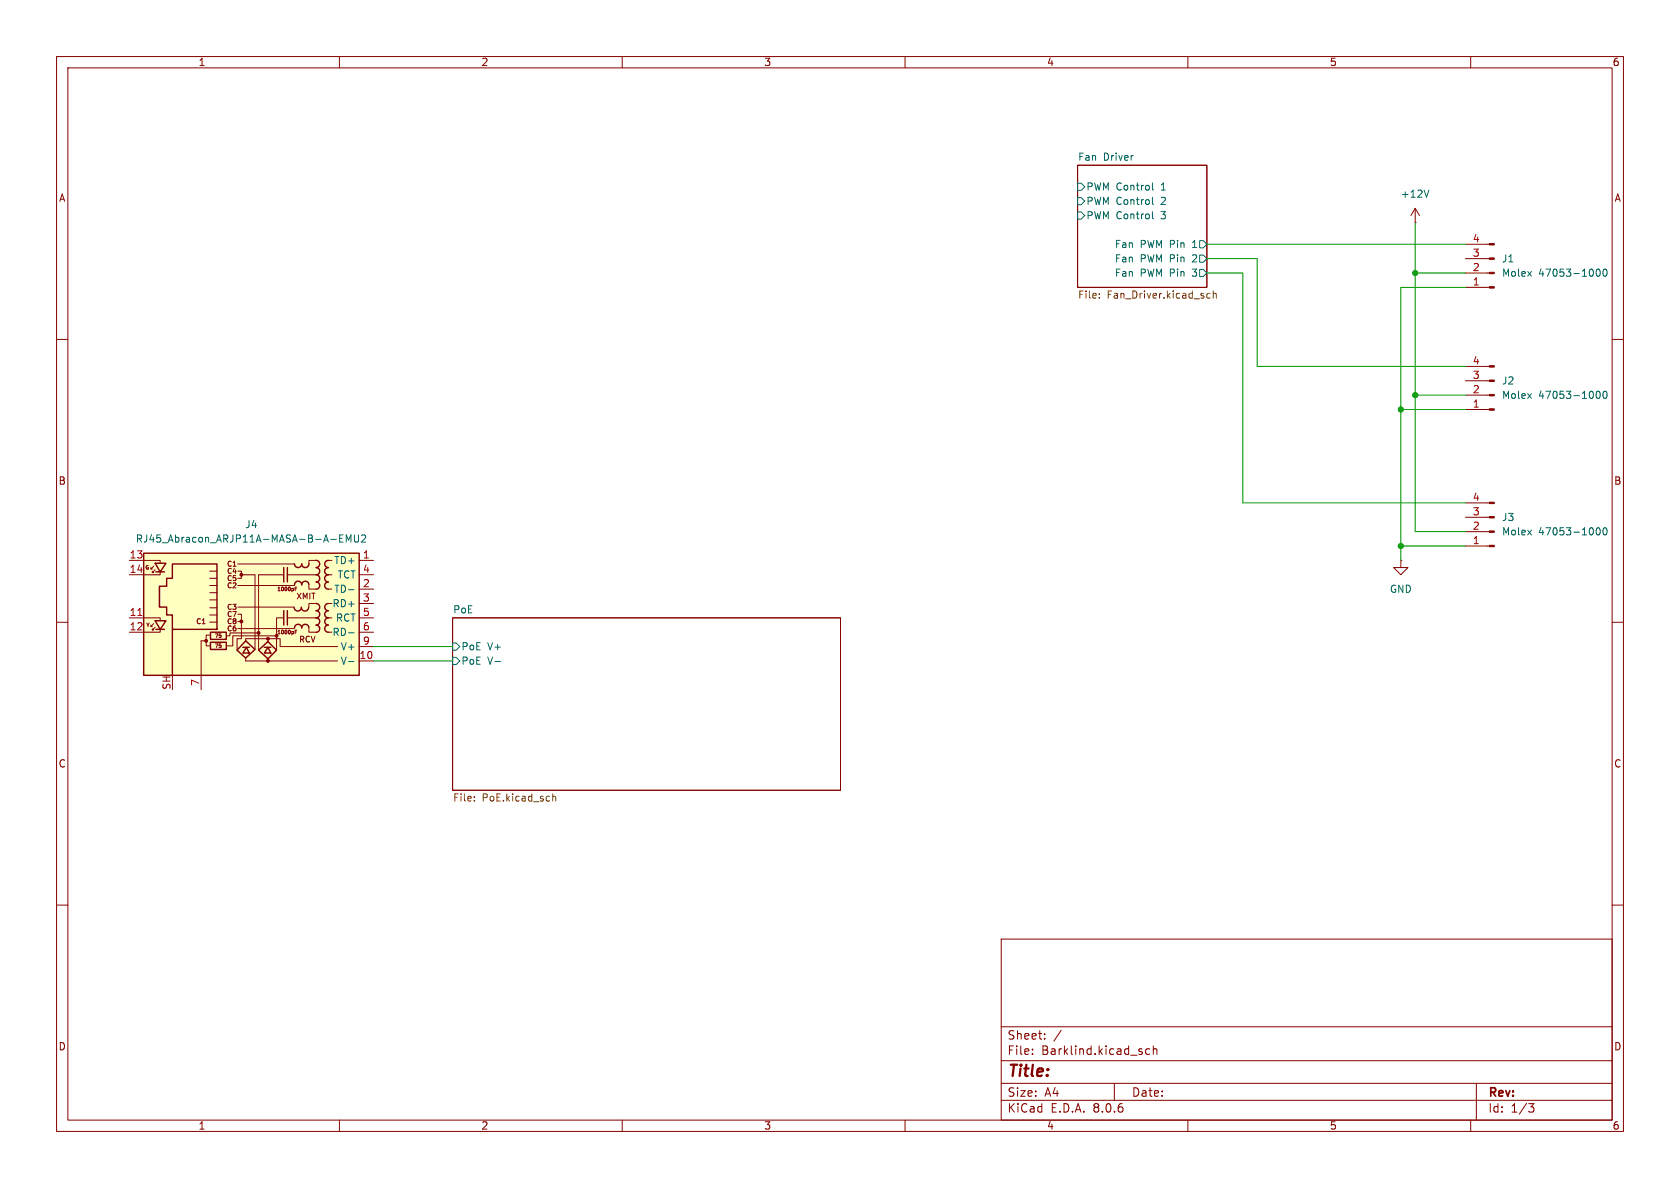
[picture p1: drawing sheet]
<svg xmlns="http://www.w3.org/2000/svg" width="297mm" height="210mm" viewBox="0 0 297 210" stroke-linecap="round" stroke-linejoin="round" font-family="sans-serif">
<g fill="none" stroke="#840000" stroke-width=".18">
<path d="M10 10h277v190h-277zM12 12h273v186h-273zM60 10v2M110 10v2M160 10v2M210 10v2M260 10v2M190.5 29.2h22.9v21.6h-22.9zM10 60h2M285 60h2M10 110h2M80 109.2h68.6v30.5h-68.6z"/>
<path d="M285 110h2M10 160h2M285 160h2M177 166h108v32h-108zM60 198v2M110 198v2M160 198v2M177 194.5h108M177 191.5h108M177 187.5h108M177 181.5h108M182.5 186.3v.1"/>
<path d="M182.5 185.5v.1M184.7 183.6v.1M184.7 182.8v.1M187.6 182.1l-1.3 2M197 191.5v3M203.2 185.5l-.4-.1-.3 .3v.4l.2 .2h.5M203.9 185.5l.2-.1 .4 .1v.9M203.9 184.9v1.5M210 198v2M260 198v2M261 191.5v6.5M270.2 195.1h1l-.5 .6 .4 .1 .1 .5-.3 .3h-.4"/>
</g>
<path d="M190.5 37.5h.6l.7 .6-.7 .6h-.6zM190.5 34.9h.6l.7 .7-.7 .6h-.6zM190.5 32.4h.6l.7 .6-.7 .7h-.6zM203.7 37.4v1.1l.2 .2M203.7 32.3v1.1l.2 .2M203.7 34.9v1.1l.2 .1M212.1 42.5h.6l.7 .7-.7 .6h-.6zM212.1 47.6h.6l.7 .7-.7 .6h-.6zM212.1 45.1h.6l.7 .6-.7 .7h-.6zM80 113.7h.6l.7 .6-.7 .6h-.6zM80 116.2h.6l.7 .6-.7 .7h-.6z" fill="none" stroke="#006464" stroke-width=".18"/>
<path d="M194.3 52.6v.1M194.3 51.9v.1M213.9 51.9h-.3l-.3 .2 .2 .5h.4M214.5 52l.2-.1h.3v.8M214.5 51.4v1.3M83.9 141.5v.1M83.9 140.8v.1M97.7 140.3v1.3M97.7 140.9l.2-.1h.3l.1 .8" fill="none" stroke="#725600" stroke-width=".18"/>
<path d="M25.4 97.8h38.1v21.6h-38.1z" fill="#ffffc2"/>
<g fill="#840000" stroke="#840000" stroke-width=".18">
<path d="M263.3 88.8h.9v.2h-.9z"/>
<path d="M263.3 91.3h.9v.3h-.9z"/>
<path d="M263.3 93.9h.9v.2h-.9z"/>
<path d="M263.3 96.4h.9v.2h-.9z"/>
<path d="M263.3 43.1h.9v.2h-.9z"/>
<path d="M263.3 45.6h.9v.2h-.9z"/>
<path d="M263.3 48.1h.9v.3h-.9z"/>
<path d="M263.3 50.7h.9v.2h-.9z"/>
<path d="M263.3 64.6h.9v.3h-.9z"/>
<path d="M263.3 67.2h.9v.2h-.9z"/>
<path d="M263.3 69.7h.9v.3h-.9z"/>
<path d="M263.3 72.3h.9v.2h-.9z"/>
<circle cx="48.9" cy="112.4" r=".25"/>
<circle cx="47.4" cy="116.8" r=".25"/>
<circle cx="47.4" cy="112.9" r=".25"/>
<circle cx="45.7" cy="111.9" r=".25"/>
<circle cx="42.7" cy="109.9" r=".25"/>
<circle cx="42.7" cy="101.6" r=".25"/>
<circle cx="36.4" cy="113.3" r=".25"/>
</g>
<g fill="none" stroke="#840000" stroke-width=".25">
<path d="M25.4 97.8h38.1v21.6h-38.1zM27.4 99.6h1.9l-1 1.5zM30.5 99.7h7.9v11.6h-7.9v-2.6h-1v-1.4h-1.3v-3.7h1.3v-1.4h1zM52.1 99.7a.64 .64 0 0 0 .6 .6 .64 .64 0 0 0 .6-.6 .64 .64 0 0 0 .7 .6 .64 .64 0 0 0 .6-.6M55.9 99.1a.64 .64 0 0 1 .6 .6 .64 .64 0 0 1-.6 .6 .64 .64 0 0 1 .6 .7 .64 .64 0 0 1-.6 .6 .64 .64 0 0 1 .6 .6 .64 .64 0 0 1-.6 .7 .64 .64 0 0 1 .6 .6 .64 .64 0 0 1-.6 .6M58 99.1a.63 .63 0 0 0-.6 .6 .63 .63 0 0 0 .6 .6 .64 .64 0 0 0-.6 .7 .64 .64 0 0 0 .6 .6 .64 .64 0 0 0-.6 .6 .64 .64 0 0 0 .6 .7 .64 .64 0 0 0-.6 .6 .64 .64 0 0 0 .6 .6M27.4 109.7h1.9l-1 1.6zM27.6 111.3h1.5M27.6 101.1h1.5M30.5 111.3v8.1M37.2 113.5h2.8v1.3h-2.8zM37.2 111.8h2.8v1.2h-2.8z"/>
<path d="M42.9 114.4h1.2M43.4 113.3l1.7 1.5-1.7 1.5-1.5-1.4zM43.6 114.4l.5 1h-1.2zM45.7 114.9l1.7-1.5 1.5 1.5-1.5 1.6zM46.7 114.4h1.2M47.4 114.4l.5 1h-1.2zM50.2 100.3v2.6M50.2 108v2.5M50.8 100.3v2.6M50.8 108v2.5M52 107.4a.64 .64 0 0 0 .6 .6 .64 .64 0 0 0 .7-.6 .64 .64 0 0 0 .6 .6 .64 .64 0 0 0 .6-.6M52.1 111a.64 .64 0 0 1 .6-.6 .64 .64 0 0 1 .6 .6 .64 .64 0 0 1 .7-.6 .64 .64 0 0 1 .6 .6"/>
<path d="M52.1 103.4a.64 .64 0 0 1 .6-.7 .64 .64 0 0 1 .6 .7 .64 .64 0 0 1 .7-.7 .64 .64 0 0 1 .6 .7M55.9 108a.64 .64 0 0 1 .6 .6 .64 .64 0 0 1-.6 .6 .64 .64 0 0 1 .6 .7 .64 .64 0 0 1-.6 .6 .64 .64 0 0 1 .6 .6 .64 .64 0 0 1-.6 .7M55.9 106.7a.64 .64 0 0 1 .6 .6 .64 .64 0 0 1-.6 .7M58 108a.64 .64 0 0 0-.6 .6 .64 .64 0 0 0 .6 .6 .64 .64 0 0 0-.6 .7 .64 .64 0 0 0 .6 .6 .63 .63 0 0 0-.6 .6 .63 .63 0 0 0 .6 .7M58 106.7a.63 .63 0 0 0-.6 .6 .63 .63 0 0 0 .6 .7"/>
</g>
<g fill="none" stroke="#840000" stroke-width=".18">
<path d="M250.2 39.4h.1M250.2 36.8l-.8 1.3M250.2 36.8v2.6M250.2 36.8l.8 1.3M259.1 43.2h4.2M259.1 45.7h4.2M259.1 48.3h4.2M259.1 50.8h4.2M259.1 64.8h4.2M259.1 67.3h4.2M259.1 69.9h4.2M259.1 72.4h4.2"/>
<path d="M22.9 99.1h5.4v.5M42 99.7h10.1M55.9 99.1h-1.3v.6M58 99.1h.7M63.5 99.1h2.5M247.6 99.1v1.2h1.3l-1.3 1.3-1.2-1.3h1.2M247.6 99.1h.1M259.1 88.9h4.2M259.1 91.4h4.2M259.1 94h4.2M259.1 96.5h4.2M22.9 109.2h5.4v.5"/>
<path d="M26.7 100.3v.3M26.7 110.5v.2M26.9 101v.2M26.9 111.1v.3M27.2 110.2l-.5 .5h.2M27.2 100.1l-.5 .5h.2M27.4 110.9l-.5 .5h.3M27.4 100.7l-.5 .5h.3M28.3 111.3v.5h-5.4M28.3 101.1v.5h-5.4M36.4 113.3h-.8v8.6M37.1 112.3h-.7v1.9h.7"/>
<path d="M37.1 103.5h1.3M37.1 108.7h1.3M37.1 107.4h1.3M37.1 106h1.3M37.1 104.8h1.3M37.1 110h1.3M37.1 102.2h1.3M37.1 101h1.3M42 108.6h.7v1.3h-.7M42 101h.7v1.2h-.7M42 111.1h10.1M42 103.5h10.1"/>
<path d="M42 107.3h9.9M42.7 101.6h2.4v13.2M42.7 109.7v3.2h-.8v2M43.4 113.3v-.4h6.1v1.4h10.2M43.4 116.3v.5h16.3M45.7 111.9h-5.1v.5h-.6M47.4 116.5v.2M47.6 112.9h-.2v.5M48.9 112.4h-7.8v1.8h-1.1M50.2 109.2h-1.3v5.7M50.2 101.6h-4.5v13.3M50.8 109.2h5.1"/>
<path d="M50.8 101.6h5.1M52.2 111.7h.2M52.2 104.1h.2M52.5 103.8h-.3v.6M52.5 111.4h-.3v.6M54.6 111.1v.7h1.3M54.6 103.5v.6h1.3M55.9 106.7h-1.3v.6M58 111.8h.7M58 109.2h.7M58 106.7h.7M58 104.1h.7"/>
<path d="M58 101.6h.7M63.5 111.8h2.5M63.5 109.2h2.5M63.5 106.7h2.5M63.5 104.1h2.5M63.5 101.6h2.5M63.5 116.8h2.5M63.5 114.3h2.5"/>
</g>
<g fill="none" stroke="#006464" stroke-width=".18">
<path d="M252.6 33.6l-.4 1.3M282.3 47.7l.2-.1a.68 .68 0 0 1 .4 .6 .68 .68 0 0 1-.4 .6l-.2-.1-.1-.3zM283.5 47.7l.2-.1a.68 .68 0 0 1 .4 .6 .68 .68 0 0 1-.4 .6l-.2-.1-.1-.3zM282.3 69.3l.2-.1a.68 .68 0 0 1 .4 .6 .68 .68 0 0 1-.4 .6l-.2-.1-.1-.4zM283.5 69.3l.2-.1a.68 .68 0 0 1 .4 .6 .68 .68 0 0 1-.4 .6l-.2-.1-.1-.4zM58.5 95.3h.9M60.1 95.2h.4M60.7 94.6h-.6v1.2h.6M61.2 95.8v-1.2l.4 .9 .4-.9v1.2M62.7 94.6v1l.2 .2h.4l.1-.2v-1M63.9 94.7l.5-.1 .2 .3-.7 .9h.7M282.3 93.4l.2-.1a.68 .68 0 0 1 .4 .6 .68 .68 0 0 1-.4 .7l-.2-.2-.1-.3z"/>
<path d="M283.5 93.4l.2-.1a.68 .68 0 0 1 .4 .6 .68 .68 0 0 1-.4 .7l-.2-.2-.1-.3zM61.6 116.9h1M61.6 104.2h1M61.6 111.9h1"/>
</g>
<path d="M24.4 108.8h.7" fill="none" stroke="#a90000" stroke-width=".18"/>
<path d="M250.2 39.4v54.6h8.9M213.4 48.3h6.3v40.6h39.4M213.4 45.7h8.8v19.1h36.9M213.4 43.2h45.7M250.2 48.3h8.9M259.1 50.8h-11.5v48.3M247.6 72.4h11.5M250.2 69.9h8.9M247.6 96.5h11.5M66 116.8h14M66 114.3h14" fill="none" stroke="#009600" stroke-width=".18"/>
<g fill="#009600" stroke="#009600" stroke-width=".18">
<circle cx="250.2" cy="69.9" r=".46"/>
<circle cx="247.6" cy="72.4" r=".46"/>
<circle cx="250.2" cy="48.3" r=".46"/>
<circle cx="247.6" cy="96.5" r=".46"/>
</g>
<text font-size="2.8" fill="#840000" x="178" y="190.9">Title:</text>
<g font-size="2.1" fill="#840000">
<text x="178" y="184">Sheet:</text>
<text x="178" y="186.7">File:</text>
<text x="184.1" y="186.7">Barklind.kicad_sch</text>
<text x="178" y="196.9">KiCad</text>
<text x="178" y="194.1">Size:</text>
<text x="184.7" y="194.1">A4</text>
<text x="185.7" y="196.9">E.D.A.</text>
<text x="193.3" y="196.9">8.0.6</text>
<text x="200" y="194.1">Date:</text>
<text x="263" y="194.3">Rev:</text>
<text x="263" y="196.9">Id:</text>
<text x="267.1" y="196.9">1/3</text>
</g>
<g font-size="1.8" fill="#840000">
<text x="35" y="11.9">1</text>
<text x="85" y="11.9">2</text>
<text x="135" y="11.9">3</text>
<text x="185" y="11.9">4</text>
<text x="235" y="11.9">5</text>
<text x="285" y="11.9">6</text>
<text x="10.3" y="35.9">A</text>
<text x="285.3" y="35.9">A</text>
<text x="10.3" y="85.9">B</text>
<text x="285.3" y="85.9">B</text>
<text x="10.3" y="135.9">C</text>
<text x="285.3" y="135.9">C</text>
<text x="10.3" y="185.9">D</text>
<text x="285.3" y="185.9">D</text>
<text x="35" y="199.9">1</text>
<text x="85" y="199.9">2</text>
<text x="135" y="199.9">3</text>
<text x="185" y="199.9">4</text>
<text x="235" y="199.9">5</text>
<text x="285" y="199.9">6</text>
</g>
<g font-size="1.8" fill="#006464">
<text x="190.5" y="28.5">Fan</text>
<text x="195.1" y="28.5">Driver</text>
<text x="192" y="33.9">PWM Control</text>
<text x="205.4" y="33.9">1</text>
<text x="247.5" y="35.2">+12V</text>
<text x="192" y="39">PWM Control</text>
<text x="192" y="36.4">PWM Control</text>
<text x="205.4" y="39">3</text>
<text x="205.4" y="36.4">2</text>
<text x="197" y="44">Fan</text>
<text x="197" y="46.6">Fan</text>
<text x="201.6" y="44">PWM Pin</text>
<text x="201.6" y="46.6">PWM Pin</text>
<text x="211.1" y="44">1</text>
<text x="211.1" y="46.6">2</text>
<text x="265.4" y="46.6">J1</text>
<text x="197" y="49.1">Fan</text>
<text x="201.6" y="49.1">PWM Pin</text>
<text x="211.1" y="49.1">3</text>
<text x="265.4" y="49.1">Molex</text>
<text x="272" y="49.1">47053-1000</text>
<text x="265.4" y="68.2">J2</text>
<text x="265.4" y="70.7">Molex</text>
<text x="272" y="70.7">47053-1000</text>
<text x="43.3" y="93.6">J4</text>
<text x="265.4" y="92.3">J3</text>
<text x="265.4" y="94.8">Molex</text>
<text x="272" y="94.8">47053-1000</text>
<text x="23.9" y="96.1">RJ45_Abracon_ARJP11A-MASA-B-A-EMU2</text>
<text x="59" y="99.9">TD+</text>
<text x="58.7" y="107.5">RD+</text>
<text x="59" y="105">TD-</text>
<text x="59.6" y="102.5">TCT</text>
<text x="245.6" y="105">GND</text>
<text x="58.7" y="112.6">RD-</text>
<text x="59.3" y="110.1">RCT</text>
<text x="80" y="108.5">PoE</text>
<text x="60.1" y="117.7">V-</text>
<text x="60.1" y="115.2">V+</text>
<text x="81.5" y="115.2">PoE</text>
<text x="81.5" y="117.7">PoE</text>
<text x="86.2" y="115.2">V+</text>
<text x="86.2" y="117.7">V-</text>
</g>
<g font-size="1.8" fill="#a90000">
<text x="260.3" y="45.5">3</text>
<text x="260.3" y="42.9">4</text>
<text x="260.3" y="50.5">1</text>
<text x="260.3" y="48">2</text>
<text x="260.3" y="64.5">4</text>
<text x="260.3" y="69.6">2</text>
<text x="260.3" y="67.1">3</text>
<text x="260.3" y="72.1">1</text>
<text x="260.3" y="88.6">4</text>
<text x="260.3" y="93.7">2</text>
<text x="260.3" y="91.2">3</text>
<text x="22.8" y="98.8">13</text>
<text x="22.8" y="101.3">14</text>
<text x="64.1" y="98.8">1</text>
<text x="64.1" y="101.3">4</text>
<text x="260.3" y="96.3">1</text>
<text x="64.1" y="103.9">2</text>
<text x="64.1" y="106.4">3</text>
<text x="22.8" y="109">11</text>
<text x="22.8" y="111.5">12</text>
<text x="64.1" y="109">5</text>
<text x="64.1" y="111.5">6</text>
<text x="63.5" y="116.6">10</text>
<text x="64.1" y="114">9</text>
<text x="30.2" y="122" transform="rotate(-90 30.2 122)">SH</text>
<text x="35.3" y="121.4" transform="rotate(-90 35.3 121.4)">7</text>
</g>
<g font-size="1.8" fill="#725600">
<text x="190.5" y="53.1">File:</text>
<text x="195.7" y="53.1">Fan_Driver.kicad_sch</text>
<text x="80" y="142">File:</text>
<text x="85.2" y="142">PoE.kicad_sch</text>
</g>
<g font-size="1.4" fill="#840000">
<text x="52.3" y="106.1">XMIT</text>
<text x="52.8" y="113.8">RCV</text>
</g>
<g font-size="1.2" fill="#840000">
<text x="40" y="100.4">C1</text>
<text x="40" y="101.6">C4</text>
<text x="40" y="104.2">C2</text>
<text x="40" y="108">C3</text>
<text x="40" y="102.9">C5</text>
<text x="34.6" y="110.5">C1</text>
<text x="40" y="111.8">C6</text>
<text x="40" y="109.3">C7</text>
<text x="40" y="110.5">C8</text>
</g>
<g font-size=".9" fill="#840000">
<text x="25.6" y="100.9">G</text>
<text x="48.9" y="104.7">1000pF</text>
<text x="25.7" y="111">Y</text>
<text x="37.8" y="112.9">75</text>
<text x="48.9" y="112.3">1000pF</text>
<text x="37.8" y="114.7">75</text>
</g>
</svg>
